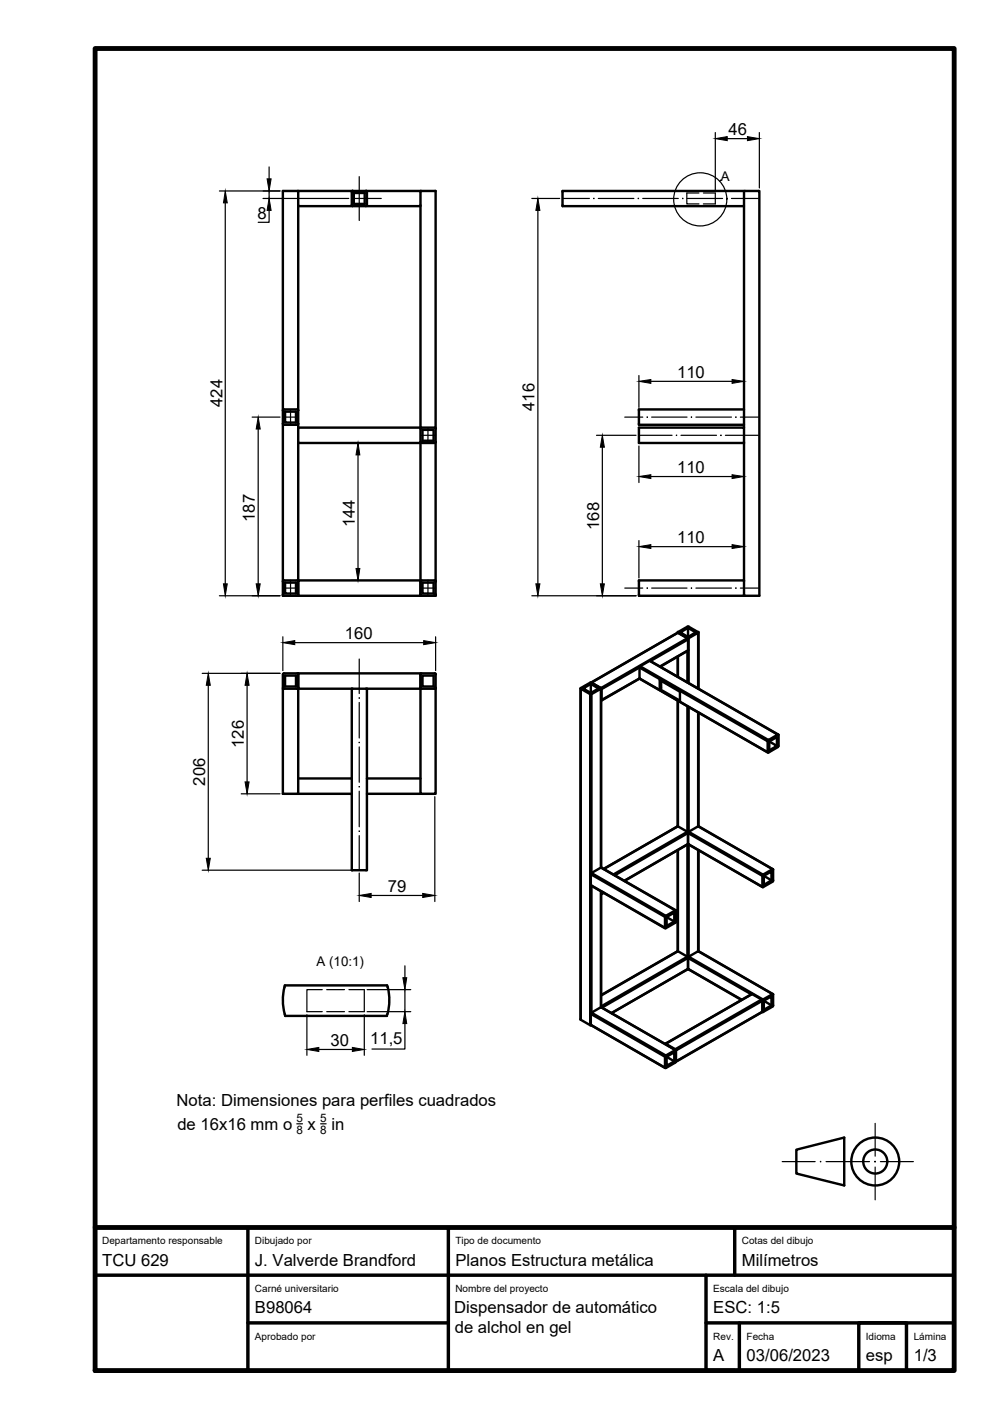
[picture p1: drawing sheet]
<svg xmlns="http://www.w3.org/2000/svg" width="210mm" height="297mm" viewBox="0 0 210 297" stroke-linecap="round" stroke-linejoin="round" font-family="sans-serif">
<!-- layer: 02_LINEA_PRINCIPAL_A4_A3 -->
<g fill="none" stroke="#000" stroke-width=".51">
<path d="M73.9 40l-.2 .2v2.7l.2 .2M76.7 40l.2 .2v2.7l-.2 .2M59.3 40h32v84.8h-32zM62.5 40v3.2h25.6v-3.2M62.5 43.2v78.4M74.1 40.4h2.3v2.3h-2.3zM88.1 43.2v78.4M155.9 40h-38.1v3.2h38.1M59.3 88.8l.2 .1M59.5 85.8h2.8l.2 .2M59.5 89h2.8M59.5 85.8l-.2 .2"/>
<path d="M59.7 86.2h2.3v2.3h-2.3zM62.5 88.8l-.2 .1M62.5 92.8h25.6M62.5 89.6h25.6M88.1 92.6l.2 .2M88.3 92.8h2.8M88.3 89.6h2.8M88.3 89.6l-.2 .2M88.5 90h2.3v2.3h-2.3zM91.1 89.6l.2 .2M91.3 92.6l-.2 .2M155.9 92.8h-22.1v-3.2h22.1v35.2"/>
<path d="M155.9 89.6v-49.6h3.2v84.8h-25.3v-3.2h22.1M155.9 85.8h-22.1v3.2h22.1M59.3 124.6l.2 .2M59.5 121.6h2.8l.2 .2M59.5 121.6l-.2 .2M59.7 122h2.3v2.3h-2.3zM62.5 121.8v3M62.5 121.8v2.8l-.2 .2M88.1 121.6h-25.6v.2M88.1 121.8v3M88.1 121.6v3l.2 .2M88.3 121.6h2.8"/>
<path d="M88.3 121.6l-.2 .2M88.5 122h2.3v2.3h-2.3zM91.1 121.6l.2 .2M91.3 124.6l-.2 .2M134 139.8l-8 4.6v2.2l8-4.5M134 139.8l26.8 15.5v2.3l-26.8-15.5M134 139.8v2.3M134.1 139.6l-.1 .2M136.1 138.4l26.8 15.5-1.9 1.1-26.9-15.4M136.1 138.4l-2 1.2M136.2 138.4l26.9 15.5M136.2 138.4h-.1"/>
<path d="M136.3 138.5l7.8-4.6v2.3l-5.9 3.4M142 132.5h.1M142 137.5v4.2M142 132.5l-18.1 10.5 2 1.1 18.1-10.4M142 132.5l2 1.2M142 137.5v4.3M142 132.4v.1M142 132.5l-18.1 10.5M144 136.4v6.5M144 131.3l-2 1.1M144 133.7h.3M144 131.3h.3"/>
<path d="M144 133.7l.2 .2M144.1 136.3l-5.8 3.4M144.1 131.5l-1.6 1 1.6 .9 1.6-.9-1.6-1v1.9M144.2 136.2l-.1 .1M144.3 131.3l1.9 1.1M146.3 132.4v.1M146.3 132.5v11.8M59.3 141.3v2.8M59.3 144l.2 .2M59.5 141.1h2.9l.1 3M59.5 141.1l-.2 .1M59.7 141.5h2.3v2.3h-2.3z"/>
<path d="M62.5 144.1v.2h11.2M62.5 144l-.2 .2M73.7 144.3v38h3.2v-38M88.1 141.3v-.2h-25.6v3M88.1 141.3v25h3.2v-22h-17.6M88.1 144l.2 .2M88.3 141.1h2.8M88.3 141.1l-.2 .1M88.5 141.5h2.3v2.3h-2.3zM91.1 141.1l.2 .1v2.9M91.3 144l-.2 .2M121.6 144.2l.1 69.4"/>
<path d="M121.7 144.3l1.9 1.1v69.4l-1.9-1.2zM123.6 143l-1.9 1.1v.2M123.7 145.4h.2M123.7 143h.2M123.8 143.3l-1.6 .9 1.6 1 1.6-1-1.6-.9v1.9M123.9 143l2 1.1v.2M125.9 144.1l.1 .2M125.9 144.2v37.5l15.6 9M126 146.7v.1M134 142.2l-8 4.6M134 142.1l26.9 15.5M138.5 142.7v1.4l-.3 .3v-1.9l4.2 2.4v1.9l-4.2-2.4"/>
<path d="M142 146.8v26.3M144 148v26.2M144.3 143.1v-9.4l1.9-1.2v11.7M144.3 148.1v26.1l-.2 .3M146.2 149.3l.1 23.8 15.6 9M146.3 149.3v23.8M161 155l-.1 .3M161.1 155.3l1.7 1-1.7 .9zM161.1 155.3l1.7-.9v1.9M163 153.9l.1 .1v2.3M163.1 156.2l-.2 .3-1.9 1.1-.1-.1M62.5 166.3v-22h-3.2v22h14.4"/>
<path d="M62.5 163.1h11.2M76.9 166.3h11.2M76.9 163.1h11.2M142 178.1v21.2M142 173.1l2 1.1M142 173.1l-15.5 8.9M144 177v23.4M144 174.2l-15.5 9M144 174.2l.2 .3M144.1 176.9l-13.3 7.6M144.1 174.5l15.6 9v2.3l-15.6-9zM144.1 176.8l15.7 9"/>
<path d="M144.2 176.8h-.1M144.3 177v23.4l-.2 .2M146.2 178.1l.1 21.2 15.6 8.9M146.3 178.1v21.2M123.8 183.1l15.5 9v2.3l-15.5-9zM123.8 185.4l15.5 9.1M123.9 182.9l2-1.2 15.6 9-2 1.2zM123.9 185.5v26.6M125.9 186.7v24.3l18.1-10.6M125.9 186.7v24.3l15.6 9M126 181.7h-.1v-37.4l-2 1.1v37.5l-.1 .2M126 186.8v.4l.4-.2"/>
<path d="M126 187.2v.1M126.5 187l-.5 .3M128.8 183.3l15.3-8.8v2.3l-13.3 7.7M139.4 194.3l.1 .1M139.5 191.8l-.1 .2M139.6 192.1l1.7-.9v1.8l-1.7 1zM139.6 192.1l1.7 .9M141.5 193.3l-2 1.1M141.5 190.7h.1M141.6 190.8v2.3l-.1 .2M142 199.3l2 1.1M142 199.3l-16.1 9.2"/>
<path d="M142 199.3l-16.1 9.1M159.7 185.7l.2 .1M159.9 183.2l-.2 .2M160 183.5l1.6-1v1.9l-1.6 1zM160 183.5l1.6 .9M161.8 182.1l-15.6-9-1.9 1.1 15.5 9M161.8 182.1l-2 1.1M161.8 184.7l-2 1.1M161.9 182.1h.1M162 182.2v2.2M162 184.4l-.2 .3M59.6 206.8a11.2 11.2 0 0 0 0 5.6"/>
<path d="M59.7 206.4h21.4l.1 .4M81.1 212.4v.4h-21.3M81.2 206.8a11.2 11.2 0 0 1 0 5.6M123.7 214.7l.2 .1M123.8 212.4l15.5 9v2.2l-15.5-8.9zM123.8 214.6v.1M123.8 214.8l15.5 8.9M123.9 212.1l2-1.1 15.6 9-2 1.1zM123.9 212.1l-.1 .3M139.5 218.7l18.1-10.5 1.9 1.2-18 10.4zM141.5 219.8l.1 .2h-.1M144 200.4l.2 .2"/>
<path d="M144.1 202.9v-2.2l-18 10.4M144.1 202.9l-16 9.3M144.1 202.9l.1 .1M144.2 202.9l-.1 .1M144.2 203l11.1 6.5M144.2 203l-16.1 9.2M157.4 208.3l-13.3-7.6v2.2l11.3 6.5M157.6 208.2l-18.3 10.5 .2-.1M159.6 209.4l.1 .2M159.7 212h.1M159.7 211.9l-18.1 10.5M159.7 211.9l.2 .1"/>
<path d="M159.9 209.4l-.2 .2M160 209.6l1.6-.9v1.9l-1.6 .9zM160 209.6l1.6 1M161.8 208.2l-15.6-8.9-1.9 1.1 15.5 9M161.8 208.2l-2 1.2M161.9 208.2l.1 .1M162 208.3v2.3M162 210.6l-.2 .2-2 1.2M139.4 223.6l.1 .1M139.5 221.1l-.1 .2M139.6 221.4l1.7-1v1.9l-1.7 1zM139.6 221.4l1.7 .9"/>
<path d="M141.5 222.6l-2 1.1M141.6 220v2.3l-.1 .3M141.6 220l18.1-10.4v2.3l-18.1 10.4zM166.8 240.8l10.1-2.5v10l-10.1-2.5z"/>
<circle cx="183.4" cy="243.3" r="5"/>
<circle cx="183.4" cy="243.3" r="2.52"/>
</g>
<!-- layer: 05_LINEA_ACOTADO -->
<g fill="none" stroke="#000" stroke-width=".25">
<path d="M56.4 35v2.5M149.8 27.8v12M151.1 37.7l-.4 .3M152.3 29h4.3M159.1 27.8v11.6M46 40h12.7M47.2 42.5v79.8M55.1 41.6h18M56.4 44.1v2.5h-2.3M56.4 40v1.6M111.4 41.6h5.8M112.7 44.1v78.2"/>
<path d="M133.8 78.7v6.6M136.3 79.9h17.1M155.9 78.7v6.5M52.8 87.4h5.9M54.1 89.9v32.4M73.7 92.8h1M75 95.3v23.8M125 91.2h8.3M126.2 93.7v28.6M133.8 93.4v7.7M136.3 99.8h17.1M155.9 93.4v7.7"/>
<path d="M133.8 113.2v7.9M136.3 114.5h17.1M155.9 113.2v8M46 124.8h12.7M59.3 133.4v7.1M61.8 134.6h27M73.7 121.6h1M91.3 133.4v7.1M111.4 124.8h21.9M42.4 141.1h16.3M43.6 143.6v36.2M51.8 143.6v20.2"/>
<path d="M50.5 166.3h8.2M91.1 166.9v21.9M42.4 182.3h32.3M75.3 182.9v5.9M77.8 187.6h10.7M64.3 212.6v8.5M66.8 219.8h7M76.3 212.6v8.5M76.9 207.3h9.1M76.9 211.9h9.1M84.8 214.4v5.4h-6.9M84.8 202.3v2.5"/>
<path d="M84.8 207.3v4.6"/>
<circle cx="146.7" cy="41.8" r="5.6"/>
</g>
<g fill="#000" stroke="#000" stroke-width=".21">
<path d="M56 37.5h.8l-.4 2.5zM149.8 29l2.5-.4v.9zM156.6 28.6l2.5 .4-2.5 .5zM47.2 40l.4 2.5h-.8zM56.4 41.6l.4 2.5h-.8zM112.7 41.6l.4 2.5h-.8zM133.8 79.9l2.5-.4v.8zM153.4 79.5l2.5 .4-2.5 .4zM54.1 87.4l.4 2.5h-.8zM75 92.8l.4 2.5h-.8zM126.2 91.2l.4 2.5h-.8zM133.8 99.8l2.5-.4v.8z"/>
<path d="M153.4 99.4l2.5 .4-2.5 .4zM74.6 119.1h.8l-.4 2.5zM133.8 114.5l2.5-.4v.8zM153.4 114.1l2.5 .4-2.5 .4zM46.8 122.3h.8l-.4 2.5zM53.7 122.3h.8l-.4 2.5zM59.3 134.6l2.5-.4v.8zM88.8 134.2l2.5 .4-2.5 .4zM112.3 122.3h.8l-.4 2.5zM125.8 122.3h.8l-.4 2.5zM43.6 141.1l.5 2.5h-.9zM51.8 141.1l.4 2.5h-.9z"/>
<path d="M43.2 179.8h.9l-.5 2.5zM51.3 163.8h.9l-.4 2.5zM75.3 187.6l2.5-.4v.8zM88.5 187.2l2.6 .4-2.6 .4zM64.3 219.8l2.5-.4v.9zM73.8 219.4l2.5 .4-2.5 .5zM84.4 204.8h.8l-.4 2.5zM84.8 211.9l.4 2.5h-.8z"/>
</g>
<!-- layer: 04_LINEA_EJE_A4_A3 -->
<g fill="none" stroke="#000" stroke-width=".25">
<path d="M75.3 37v9.2M73.7 41.6h6.2M117.8 41.6h5.7M125.3 41.6h7.5M134.6 41.6h7.5M144 41.6h7.4M153.2 41.6h5.7M59.3 87.4h3.2M60.9 85.8v3.2M88.1 91.2h3.2M89.6 89.6v3.2M130.9 87.4h3.7"/>
<path d="M133.8 91.2h7M136.5 87.4h7.4M142.6 91.2h7.5M145.8 87.4h7.4M152 91.2h6.9M155.1 87.4h3.8M59.3 123.2h3.2M60.9 121.6v3.2M75.3 138v7.3M88.1 123.2h3.2M89.6 121.6v3.2M130.9 123.2h3.7"/>
<path d="M136.5 123.2h7.4M145.8 123.2h7.4M155.1 123.2h3.8M75.3 147.2v7.4M75.3 156.5v7.4M75.3 165.7v7.5M75.3 175v7.3M183.3 235.3v6.9M163.9 243.3h6.9M173 243.3h9.1M183.3 244.5v6.8M184.4 243.3h6.9"/>
</g>
<g fill="#000" stroke="#000" stroke-width=".21">
<path d="M124.3 41.6h.2zM142.9 41.6h.2zM141.7 91.1l.1 .1-.1 .1zM154.1 87.4h.1zM135.5 123.2h.2zM75.2 146.2h.1zM75.2 174.1h.1v.1zM75.2 164.8h.1zM171.9 243.3h.1l-.1 .1zM183.2 243.3h.2l-.1 .1z"/>
<circle cx="133.7" cy="41.6" r=".07"/>
<circle cx="152.3" cy="41.6" r=".07"/>
<circle cx="135.6" cy="87.4" r=".07"/>
<circle cx="144.9" cy="87.4" r=".07"/>
<circle cx="151" cy="91.2" r=".07"/>
<circle cx="144.9" cy="123.2" r=".07"/>
<circle cx="154.2" cy="123.2" r=".07"/>
<circle cx="75.3" cy="155.5" r=".07"/>
<circle cx="183.3" cy="243.3" r=".07"/>
</g>
<!-- layer: 03_LINEA_OCULTA_A4_A3 -->
<path d="M146.4 40.4h-2.5v2.3h2.5M147.3 40.4h2.5v2.3h-2.5M67.5 207.3h-3.2v4.6h3.2M68.4 211.9h3.8M68.4 207.3h3.8M73.1 207.3h3.2v4.6h-3.2" fill="none" stroke="#000" stroke-width=".25"/>
<!-- layer: Visible -->
<path d="M59.6 212.4l.2 .4M59.7 206.4l-.1 .4" fill="none" stroke="#000" stroke-width=".51"/>
<!-- layer: 06_ROTULADO -->
<path d="M62.2 235.4h1.2M67.2 235.4h1.1" fill="none" stroke="#000" stroke-width=".25"/>
<!-- layer: 07_LINEA_MARCO_CAJETIN -->
<path d="M19.9 10.2h180v276.9h-180zM19.9 257.1h180" fill="none" stroke="#000" stroke-width="1"/>
<!-- layer: 08_LINEA_CAJETIN -->
<path d="M51.9 257.1v30h-32M93.9 257.1v30h60M153.9 257.1v10M19.9 267.1h180M51.9 277.1h42M147.9 267.1v20h32v-10h10v10h10M147.9 277.1h52M154.9 277.1v10" fill="none" stroke="#000" stroke-width=".72"/>
<!-- layer: 06_ROTULADO -->
<path d="M20.9 271.7h29.9v10.9h-29.9z" fill="none" stroke="#fff" stroke-width=".25"/>
<g font-size="3.5">
<text x="152.6" y="28.4">46</text>
<text x="54" y="45.9">8</text>
<text x="141.8" y="79.2">110</text>
<text x="46.6" y="85.3" transform="rotate(-90 46.6 85.3)">424</text>
<text x="112" y="86.1" transform="rotate(-90 112 86.1)">416</text>
<text x="141.8" y="99.2">110</text>
<text x="53.4" y="109.3" transform="rotate(-90 53.4 109.3)">187</text>
<text x="74.4" y="110.4" transform="rotate(-90 74.4 110.4)">144</text>
<text x="125.5" y="111" transform="rotate(-90 125.5 111)">168</text>
<text x="141.8" y="113.8">110</text>
<text x="72.2" y="133.9">160</text>
<text x="51.1" y="156.7" transform="rotate(-90 51.1 156.7)">126</text>
<text x="43" y="164.5" transform="rotate(-90 43 164.5)">206</text>
<text x="81.2" y="186.9">79</text>
<text x="69.2" y="219.2">30</text>
<text x="77.5" y="218.6">11,5</text>
<text x="37" y="231.6">Nota: Dimensiones para perfiles cuadrados</text>
<text x="37.2" y="236.6">de 16x16 mm o</text>
<text x="64.4" y="236.6">x</text>
<text x="69.4" y="236.6">in</text>
<text x="21.4" y="265.1">TCU 629</text>
<text x="53.4" y="265.1">J. Valverde Brandford</text>
<text x="95.4" y="265.1">Planos Estructura metálica</text>
<text x="155.4" y="265.1">Milímetros</text>
<text x="53.4" y="275.1">B98064</text>
<text x="95.2" y="275.1">Dispensador de automático</text>
<text x="149.4" y="275.1">ESC: 1:5</text>
<text x="95.3" y="279.3">de alchol en gel</text>
<text x="149.4" y="285.1">A</text>
<text x="156.4" y="285.1">03/06/2023</text>
<text x="181.4" y="285.1">esp</text>
<text x="191.4" y="285.1">1/3</text>
</g>
<g font-size="2.8">
<text x="151" y="37.9">A</text>
<text x="66.3" y="202.3">A (10:1)</text>
</g>
<g font-size="2.4">
<text x="62.1" y="235.1">5</text>
<text x="62.1" y="237.5">8</text>
<text x="67" y="235.1">5</text>
<text x="67" y="237.5">8</text>
</g>
<g font-size="2.1">
<text x="21.4" y="260.6">Departamento responsable</text>
<text x="53.4" y="260.6">Dibujado por</text>
<text x="95.4" y="260.6">Tipo de documento</text>
<text x="155.4" y="260.6">Cotas del dibujo</text>
<text x="53.4" y="270.6">Carné universitario</text>
<text x="95.4" y="270.6">Nombre del proyecto</text>
<text x="149.4" y="270.6">Escala del dibujo</text>
<text x="53.4" y="280.6">Aprobado por</text>
<text x="149.4" y="280.6">Rev.</text>
<text x="156.4" y="280.6">Fecha</text>
<text x="181.4" y="280.6">Idioma</text>
<text x="191.4" y="280.6">Lámina</text>
</g>
</svg>
